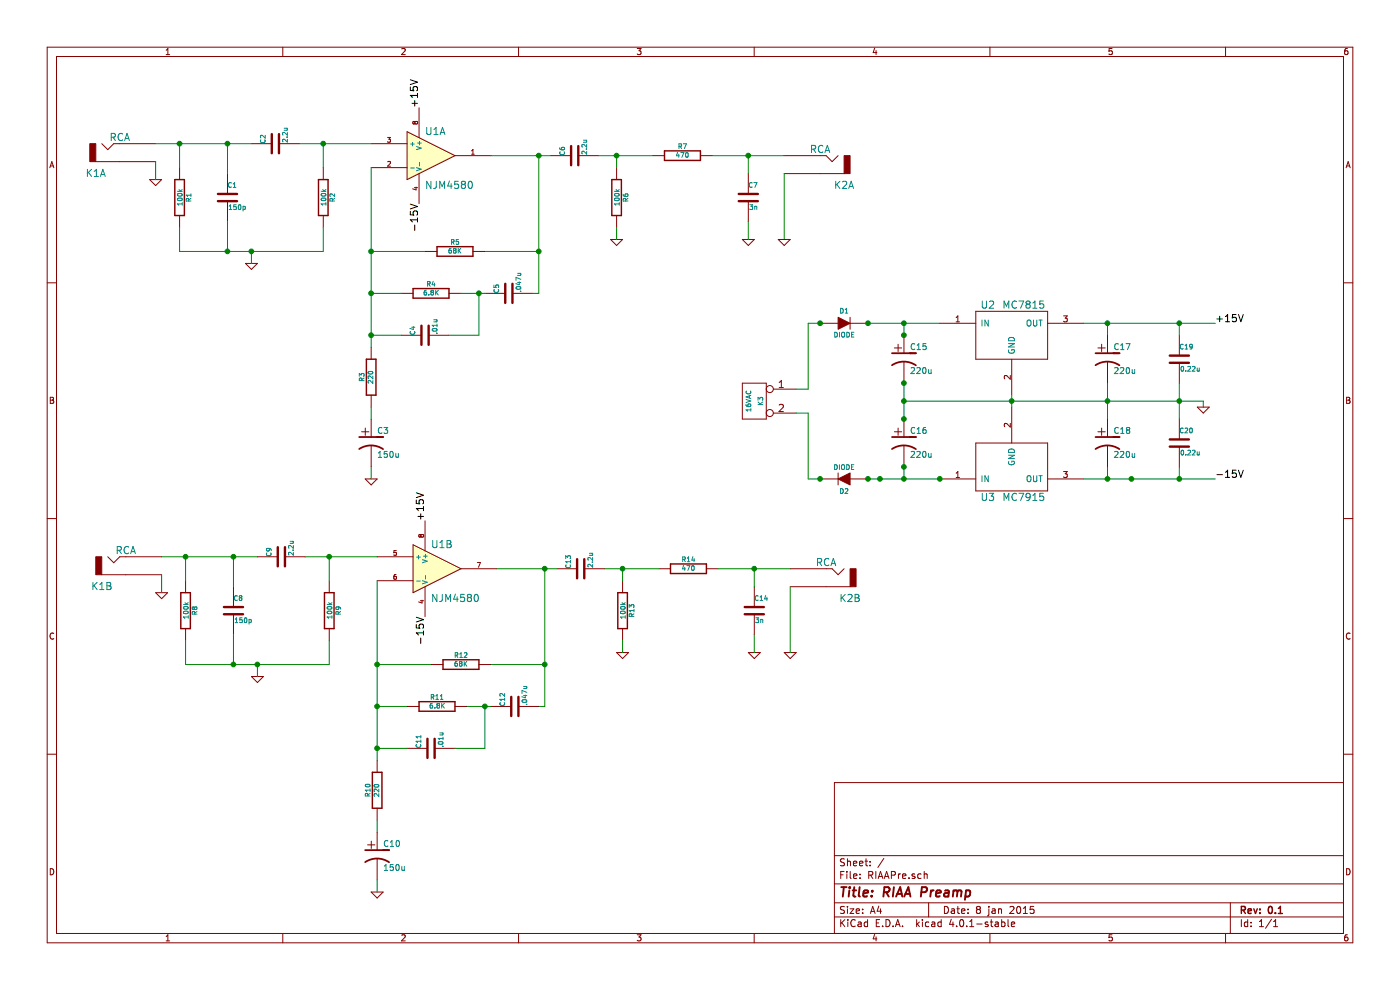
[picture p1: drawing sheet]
EESchema Schematic File Version 2
LIBS:RIAAPre-rescue
LIBS:power
LIBS:device
LIBS:transistors
LIBS:conn
LIBS:linear
LIBS:regul
LIBS:74xx
LIBS:cmos4000
LIBS:adc-dac
LIBS:memory
LIBS:xilinx
LIBS:microcontrollers
LIBS:dsp
LIBS:microchip
LIBS:analog_switches
LIBS:motorola
LIBS:texas
LIBS:intel
LIBS:audio
LIBS:interface
LIBS:digital-audio
LIBS:philips
LIBS:display
LIBS:cypress
LIBS:siliconi
LIBS:opto
LIBS:atmel
LIBS:contrib
LIBS:valves
LIBS:RIAAPre-cache
EELAYER 25 0
EELAYER END
$Descr A4 11693 8268
encoding utf-8
Sheet 1 1
Title "RIAA Preamp"
Date "8 jan 2015"
Rev "0.1"
Comp ""
Comment1 ""
Comment2 ""
Comment3 ""
Comment4 ""
$EndDescr
$Comp
L R-RESCUE-RIAAPre R8
U 1 1
P 1550 5100
F 0 "R8" V 1630 5100 40  0000 C CNN
F 1 "100k" V 1557 5101 40  0000 C CNN
F 2 "R_3.0x1.5_5.0x0.55" V 1480 5100 30  0001 C CNN
F 3 "~" H 1550 5100 30  0000 C CNN
	1    1550 5100
	1    0    0    -1  
$EndComp
$Comp
L R-RESCUE-RIAAPre R9
U 1 1
P 2750 5100
F 0 "R9" V 2830 5100 40  0000 C CNN
F 1 "100k" V 2757 5101 40  0000 C CNN
F 2 "R_3.0x1.5_5.0x0.55" V 2680 5100 30  0001 C CNN
F 3 "~" H 2750 5100 30  0000 C CNN
	1    2750 5100
	1    0    0    -1  
$EndComp
$Comp
L R-RESCUE-RIAAPre R10
U 1 1
P 3150 6600
F 0 "R10" V 3230 6600 40  0000 C CNN
F 1 "220" V 3157 6601 40  0000 C CNN
F 2 "R_6.5x2.0_7.5x0.55" V 3080 6600 30  0001 C CNN
F 3 "~" H 3150 6600 30  0000 C CNN
	1    3150 6600
	-1   0    0    1   
$EndComp
$Comp
L R-RESCUE-RIAAPre R12
U 1 1
P 3850 5550
F 0 "R12" V 3930 5550 40  0000 C CNN
F 1 "68K" V 3857 5551 40  0000 C CNN
F 2 "R_6.5x2.0_7.5x0.55" V 3780 5550 30  0001 C CNN
F 3 "~" H 3850 5550 30  0000 C CNN
	1    3850 5550
	0    -1   -1   0   
$EndComp
$Comp
L C-RESCUE-RIAAPre C8
U 1 1
P 1950 5100
F 0 "C8" H 1950 5200 40  0000 L CNN
F 1 "150p" H 1956 5015 40  0000 L CNN
F 2 "Cap_4.0x2.5_5.0x0.55" H 1988 4950 30  0001 C CNN
F 3 "~" H 1950 5100 60  0000 C CNN
	1    1950 5100
	1    0    0    -1  
$EndComp
$Comp
L C-RESCUE-RIAAPre C12
U 1 1
P 4300 5900
F 0 "C12" H 4300 6000 40  0000 L CNN
F 1 ".047u" H 4306 5815 40  0000 L CNN
F 2 "Cap_10x5.0_7.5x0.5" H 4338 5750 30  0001 C CNN
F 3 "~" H 4300 5900 60  0000 C CNN
	1    4300 5900
	0    -1   -1   0   
$EndComp
$Comp
L C-RESCUE-RIAAPre C11
U 1 1
P 3600 6250
F 0 "C11" H 3600 6350 40  0000 L CNN
F 1 ".01u" H 3606 6165 40  0000 L CNN
F 2 "Cap_10x4_7.5x0.5" H 3638 6100 30  0001 C CNN
F 3 "~" H 3600 6250 60  0000 C CNN
	1    3600 6250
	0    -1   -1   0   
$EndComp
$Comp
L LM358-RESCUE-RIAAPre U1
U 2 1
P 3650 4750
F 0 "U1" H 3600 4950 60  0000 L CNN
F 1 "NJM4580" H 3600 4500 60  0000 L CNN
F 2 "DIP-8__300" H 3650 4750 60  0001 C CNN
F 3 "" H 3650 4750 60  0000 C CNN
	2    3650 4750
	1    0    0    -1  
$EndComp
$Comp
L C-RESCUE-RIAAPre C9
U 1 1
P 2350 4650
F 0 "C9" H 2350 4750 40  0000 L CNN
F 1 "2.2u" H 2356 4565 40  0000 L CNN
F 2 "Cap_7.2x7.2_5.0x0.55" H 2388 4500 30  0001 C CNN
F 3 "~" H 2350 4650 60  0000 C CNN
	1    2350 4650
	0    -1   -1   0   
$EndComp
$Comp
L C-RESCUE-RIAAPre C13
U 1 1
P 4850 4750
F 0 "C13" H 4850 4850 40  0000 L CNN
F 1 "2.2u" H 4856 4665 40  0000 L CNN
F 2 "Cap_7.2x7.2_5.0x0.55" H 4888 4600 30  0001 C CNN
F 3 "~" H 4850 4750 60  0000 C CNN
	1    4850 4750
	0    -1   -1   0   
$EndComp
$Comp
L R-RESCUE-RIAAPre R13
U 1 1
P 5200 5100
F 0 "R13" V 5280 5100 40  0000 C CNN
F 1 "100k" V 5207 5101 40  0000 C CNN
F 2 "R_3.0x1.5_5.0x0.55" V 5130 5100 30  0001 C CNN
F 3 "~" H 5200 5100 30  0000 C CNN
	1    5200 5100
	1    0    0    -1  
$EndComp
$Comp
L R-RESCUE-RIAAPre R14
U 1 1
P 5750 4750
F 0 "R14" V 5830 4750 40  0000 C CNN
F 1 "470" V 5757 4751 40  0000 C CNN
F 2 "R_6.5x2.0_7.5x0.55" V 5680 4750 30  0001 C CNN
F 3 "~" H 5750 4750 30  0000 C CNN
	1    5750 4750
	0    -1   -1   0   
$EndComp
$Comp
L C-RESCUE-RIAAPre C14
U 1 1
P 6300 5100
F 0 "C14" H 6300 5200 40  0000 L CNN
F 1 "3n" H 6306 5015 40  0000 L CNN
F 2 "Cap_4.0x2.5_5.0x0.55" H 6338 4950 30  0001 C CNN
F 3 "~" H 6300 5100 60  0000 C CNN
	1    6300 5100
	1    0    0    -1  
$EndComp
Text Label 3550 5150 3    60   ~ 0
-15V
Text Label 3550 4350 1    60   ~ 0
+15V
$Comp
L DIODE D1
U 1 1
P 7050 2700
F 0 "D1" H 7050 2800 40  0000 C CNN
F 1 "DIODE" H 7050 2600 40  0000 C CNN
F 2 "D4" H 7050 2700 60  0001 C CNN
F 3 "~" H 7050 2700 60  0000 C CNN
	1    7050 2700
	1    0    0    -1  
$EndComp
$Comp
L DIODE D2
U 1 1
P 7050 4000
F 0 "D2" H 7050 4100 40  0000 C CNN
F 1 "DIODE" H 7050 3900 40  0000 C CNN
F 2 "D4" H 7050 4000 60  0001 C CNN
F 3 "~" H 7050 4000 60  0000 C CNN
	1    7050 4000
	-1   0    0    1   
$EndComp
$Comp
L CP1-RESCUE-RIAAPre C15
U 1 1
P 7550 3000
F 0 "C15" H 7600 3100 50  0000 L CNN
F 1 "220u" H 7600 2900 50  0000 L CNN
F 2 "Cap_elec_8.0D_3.5x0.55" H 7550 3000 60  0001 C CNN
F 3 "~" H 7550 3000 60  0000 C CNN
	1    7550 3000
	1    0    0    -1  
$EndComp
$Comp
L CP1-RESCUE-RIAAPre C16
U 1 1
P 7550 3700
F 0 "C16" H 7600 3800 50  0000 L CNN
F 1 "220u" H 7600 3600 50  0000 L CNN
F 2 "Cap_elec_8.0D_3.5x0.55" H 7550 3700 60  0001 C CNN
F 3 "~" H 7550 3700 60  0000 C CNN
	1    7550 3700
	1    0    0    -1  
$EndComp
$Comp
L MC7800 U2
U 1 1
P 8450 2800
F 0 "U2" H 8250 3050 60  0000 C CNN
F 1 "MC7815" H 8550 3050 60  0000 C CNN
F 2 "TO220_VERT" H 8450 2800 60  0001 C CNN
F 3 "~" H 8450 2800 60  0000 C CNN
	1    8450 2800
	1    0    0    -1  
$EndComp
$Comp
L MC7800 U3
U 1 1
P 8450 3900
F 0 "U3" H 8250 4150 60  0000 C CNN
F 1 "MC7915" H 8550 4150 60  0000 C CNN
F 2 "TO220_VERT" H 8450 3900 60  0001 C CNN
F 3 "~" H 8450 3900 60  0000 C CNN
	1    8450 3900
	1    0    0    1   
$EndComp
$Comp
L CP1-RESCUE-RIAAPre C17
U 1 1
P 9250 3000
F 0 "C17" H 9300 3100 50  0000 L CNN
F 1 "220u" H 9300 2900 50  0000 L CNN
F 2 "Cap_elec_8.0D_3.5x0.55" H 9250 3000 60  0001 C CNN
F 3 "~" H 9250 3000 60  0000 C CNN
	1    9250 3000
	1    0    0    -1  
$EndComp
$Comp
L CP1-RESCUE-RIAAPre C18
U 1 1
P 9250 3700
F 0 "C18" H 9300 3800 50  0000 L CNN
F 1 "220u" H 9300 3600 50  0000 L CNN
F 2 "Cap_elec_8.0D_3.5x0.55" H 9250 3700 60  0001 C CNN
F 3 "~" H 9250 3700 60  0000 C CNN
	1    9250 3700
	1    0    0    -1  
$EndComp
Text Label 10150 2700 0    60   ~ 0
+15V
Text Label 10150 4000 0    60   ~ 0
-15V
$Comp
L R-RESCUE-RIAAPre R11
U 1 1
P 3650 5900
F 0 "R11" V 3730 5900 40  0000 C CNN
F 1 "6.8K" V 3657 5901 40  0000 C CNN
F 2 "R_6.5x2.0_7.5x0.55" V 3580 5900 30  0001 C CNN
F 3 "~" H 3650 5900 30  0000 C CNN
	1    3650 5900
	0    1    -1   0   
$EndComp
$Comp
L PHONOJACK K1
U 2 1
P 1050 4750
F 0 "K1" H 850 4600 60  0000 C CNN
F 1 "RCA" H 1050 4900 60  0000 C CNN
F 2 "header4_gap" H 1050 5000 60  0001 C CNN
F 3 "~" H 1050 5000 60  0000 C CNN
	2    1050 4750
	1    0    0    -1  
$EndComp
$Comp
L CONN_2 K3
U 1 1
P 6300 3350
F 0 "K3" V 6250 3350 40  0000 C CNN
F 1 "16VAC" V 6350 3350 40  0000 C CNN
F 2 "header2" H 6300 3350 60  0001 C CNN
F 3 "" H 6300 3350 60  0000 C CNN
	1    6300 3350
	-1   0    0    -1  
$EndComp
$Comp
L GND-RESCUE-RIAAPre #PWR01
U 1 1
P 6600 5450
F 0 "#PWR01" H 6600 5450 30  0001 C CNN
F 1 "GND" H 6600 5380 30  0001 C CNN
F 2 "" H 6600 5450 60  0000 C CNN
F 3 "" H 6600 5450 60  0000 C CNN
	1    6600 5450
	1    0    0    -1  
$EndComp
$Comp
L GND-RESCUE-RIAAPre #PWR02
U 1 1
P 6300 5450
F 0 "#PWR02" H 6300 5450 30  0001 C CNN
F 1 "GND" H 6300 5380 30  0001 C CNN
F 2 "" H 6300 5450 60  0000 C CNN
F 3 "" H 6300 5450 60  0000 C CNN
	1    6300 5450
	1    0    0    -1  
$EndComp
$Comp
L GND-RESCUE-RIAAPre #PWR03
U 1 1
P 5200 5450
F 0 "#PWR03" H 5200 5450 30  0001 C CNN
F 1 "GND" H 5200 5380 30  0001 C CNN
F 2 "" H 5200 5450 60  0000 C CNN
F 3 "" H 5200 5450 60  0000 C CNN
	1    5200 5450
	1    0    0    -1  
$EndComp
$Comp
L GND-RESCUE-RIAAPre #PWR04
U 1 1
P 10050 3400
F 0 "#PWR04" H 10050 3400 30  0001 C CNN
F 1 "GND" H 10050 3330 30  0001 C CNN
F 2 "" H 10050 3400 60  0000 C CNN
F 3 "" H 10050 3400 60  0000 C CNN
	1    10050 3400
	1    0    0    -1  
$EndComp
$Comp
L GND-RESCUE-RIAAPre #PWR05
U 1 1
P 3150 7450
F 0 "#PWR05" H 3150 7450 30  0001 C CNN
F 1 "GND" H 3150 7380 30  0001 C CNN
F 2 "" H 3150 7450 60  0000 C CNN
F 3 "" H 3150 7450 60  0000 C CNN
	1    3150 7450
	1    0    0    -1  
$EndComp
$Comp
L GND-RESCUE-RIAAPre #PWR06
U 1 1
P 2150 5650
F 0 "#PWR06" H 2150 5650 30  0001 C CNN
F 1 "GND" H 2150 5580 30  0001 C CNN
F 2 "" H 2150 5650 60  0000 C CNN
F 3 "" H 2150 5650 60  0000 C CNN
	1    2150 5650
	1    0    0    -1  
$EndComp
$Comp
L GND-RESCUE-RIAAPre #PWR07
U 1 1
P 1350 4950
F 0 "#PWR07" H 1350 4950 30  0001 C CNN
F 1 "GND" H 1350 4880 30  0001 C CNN
F 2 "" H 1350 4950 60  0000 C CNN
F 3 "" H 1350 4950 60  0000 C CNN
	1    1350 4950
	1    0    0    -1  
$EndComp
$Comp
L PHONOJACK K2
U 2 1
P 6900 4850
F 0 "K2" H 6700 4700 60  0000 C CNN
F 1 "RCA" H 6900 5000 60  0000 C CNN
F 2 "header4_gap" H 6900 5100 60  0001 C CNN
F 3 "~" H 6900 5100 60  0000 C CNN
	2    6900 4850
	-1   0    0    -1  
$EndComp
$Comp
L C-RESCUE-RIAAPre C20
U 1 1
P 9850 3700
F 0 "C20" H 9850 3800 40  0000 L CNN
F 1 "0.22u" H 9856 3615 40  0000 L CNN
F 2 "Cap_4.0x2.5_5.0x0.55" H 9888 3550 30  0001 C CNN
F 3 "~" H 9850 3700 60  0000 C CNN
	1    9850 3700
	1    0    0    -1  
$EndComp
$Comp
L C-RESCUE-RIAAPre C19
U 1 1
P 9850 3000
F 0 "C19" H 9850 3100 40  0000 L CNN
F 1 "0.22u" H 9856 2915 40  0000 L CNN
F 2 "Cap_4.0x2.5_5.0x0.55" H 9888 2850 30  0001 C CNN
F 3 "~" H 9850 3000 60  0000 C CNN
	1    9850 3000
	1    0    0    -1  
$EndComp
$Comp
L CP1-RESCUE-RIAAPre C10
U 1 1
P 3150 7150
F 0 "C10" H 3200 7250 50  0000 L CNN
F 1 "150u" H 3200 7050 50  0000 L CNN
F 2 "Cap_elec_5.0D_2.0x0.55" H 3150 7150 60  0001 C CNN
F 3 "~" H 3150 7150 60  0000 C CNN
	1    3150 7150
	1    0    0    -1  
$EndComp
Wire Wire Line
	2550 4650 3150 4650
Connection ~ 2750 4650
Wire Wire Line
	1350 4650 2150 4650
Wire Wire Line
	1950 4650 1950 4900
Connection ~ 1950 4650
Wire Wire Line
	2750 4650 2750 4850
Wire Wire Line
	1550 4650 1550 4850
Wire Wire Line
	1550 5350 1550 5550
Wire Wire Line
	1550 5550 2750 5550
Wire Wire Line
	2750 5550 2750 5350
Connection ~ 1950 5550
Wire Wire Line
	5050 4750 5500 4750
Connection ~ 5200 4750
Wire Wire Line
	6000 4750 6600 4750
Wire Wire Line
	6300 4750 6300 4900
Wire Wire Line
	2150 5550 2150 5650
Connection ~ 2150 5550
Wire Wire Line
	5200 5350 5200 5450
Wire Wire Line
	6300 5300 6300 5450
Wire Wire Line
	5200 4750 5200 4850
Wire Wire Line
	1950 5300 1950 5550
Connection ~ 1550 4650
Connection ~ 6300 4750
Wire Wire Line
	7550 3200 7550 3500
Connection ~ 7550 3350
Wire Wire Line
	6750 4000 6850 4000
Wire Wire Line
	7250 4000 7850 4000
Wire Wire Line
	7550 4000 7550 3900
Wire Wire Line
	6750 2700 6850 2700
Wire Wire Line
	7250 2700 7850 2700
Wire Wire Line
	7550 2700 7550 2800
Wire Wire Line
	9050 2700 10150 2700
Wire Wire Line
	9250 2700 9250 2800
Wire Wire Line
	9250 3200 9250 3500
Wire Wire Line
	9250 3900 9250 4000
Connection ~ 9250 4000
Connection ~ 9250 2700
Wire Wire Line
	8450 3300 8450 3400
Connection ~ 9250 3350
Connection ~ 8450 3350
Connection ~ 7550 2700
Connection ~ 7550 4000
Wire Wire Line
	10050 3350 10050 3400
Wire Wire Line
	1350 4800 1350 4950
Wire Wire Line
	3800 6250 4050 6250
Wire Wire Line
	4050 6250 4050 5900
Wire Wire Line
	3600 5550 3150 5550
Wire Wire Line
	3150 4850 3150 6350
Connection ~ 4550 5550
Wire Wire Line
	4150 4750 4650 4750
Connection ~ 4550 4750
Wire Wire Line
	4550 4750 4550 5900
Wire Wire Line
	4100 5550 4550 5550
Connection ~ 3150 5550
Wire Wire Line
	6600 4900 6600 5450
Connection ~ 6850 4000
Connection ~ 7250 4000
Connection ~ 7850 4000
Connection ~ 7550 3900
Connection ~ 6850 2700
Connection ~ 7250 2700
Connection ~ 7550 2800
Connection ~ 7550 3200
Connection ~ 7550 3500
Wire Wire Line
	9050 4000 10150 4000
Wire Wire Line
	6750 3250 6650 3250
Wire Wire Line
	6750 2700 6750 3250
Wire Wire Line
	6650 3450 6750 3450
Wire Wire Line
	6750 3450 6750 4000
Wire Wire Line
	7550 3350 10050 3350
Connection ~ 7350 4000
Connection ~ 9450 4000
Wire Wire Line
	3900 5900 4100 5900
Wire Wire Line
	3400 5900 3150 5900
Connection ~ 3150 5900
Wire Wire Line
	4550 5900 4500 5900
Connection ~ 4050 5900
Wire Wire Line
	3150 7450 3150 7350
Connection ~ 3150 6250
Connection ~ 9850 2700
Connection ~ 9850 3350
Connection ~ 9850 4000
Wire Wire Line
	9850 4000 9850 3900
Wire Wire Line
	9850 2700 9850 2800
Wire Wire Line
	9850 3200 9850 3500
Wire Wire Line
	3150 6950 3150 6850
Wire Wire Line
	3400 6250 3150 6250
$Comp
L R-RESCUE-RIAAPre R1
U 1 1
P 1500 1650
F 0 "R1" V 1580 1650 40  0000 C CNN
F 1 "100k" V 1507 1651 40  0000 C CNN
F 2 "R_3.0x1.5_5.0x0.55" V 1430 1650 30  0001 C CNN
F 3 "~" H 1500 1650 30  0000 C CNN
	1    1500 1650
	1    0    0    -1  
$EndComp
$Comp
L R-RESCUE-RIAAPre R2
U 1 1
P 2700 1650
F 0 "R2" V 2780 1650 40  0000 C CNN
F 1 "100k" V 2707 1651 40  0000 C CNN
F 2 "R_3.0x1.5_5.0x0.55" V 2630 1650 30  0001 C CNN
F 3 "~" H 2700 1650 30  0000 C CNN
	1    2700 1650
	1    0    0    -1  
$EndComp
$Comp
L R-RESCUE-RIAAPre R3
U 1 1
P 3100 3150
F 0 "R3" V 3180 3150 40  0000 C CNN
F 1 "220" V 3107 3151 40  0000 C CNN
F 2 "R_6.5x2.0_7.5x0.55" V 3030 3150 30  0001 C CNN
F 3 "~" H 3100 3150 30  0000 C CNN
	1    3100 3150
	-1   0    0    1   
$EndComp
$Comp
L R-RESCUE-RIAAPre R5
U 1 1
P 3800 2100
F 0 "R5" V 3880 2100 40  0000 C CNN
F 1 "68K" V 3807 2101 40  0000 C CNN
F 2 "R_6.5x2.0_7.5x0.55" V 3730 2100 30  0001 C CNN
F 3 "~" H 3800 2100 30  0000 C CNN
	1    3800 2100
	0    -1   -1   0   
$EndComp
$Comp
L C-RESCUE-RIAAPre C1
U 1 1
P 1900 1650
F 0 "C1" H 1900 1750 40  0000 L CNN
F 1 "150p" H 1906 1565 40  0000 L CNN
F 2 "Cap_4.0x2.5_5.0x0.55" H 1938 1500 30  0001 C CNN
F 3 "~" H 1900 1650 60  0000 C CNN
	1    1900 1650
	1    0    0    -1  
$EndComp
$Comp
L C-RESCUE-RIAAPre C5
U 1 1
P 4250 2450
F 0 "C5" H 4250 2550 40  0000 L CNN
F 1 ".047u" H 4256 2365 40  0000 L CNN
F 2 "Cap_10x5.0_7.5x0.5" H 4288 2300 30  0001 C CNN
F 3 "~" H 4250 2450 60  0000 C CNN
	1    4250 2450
	0    -1   -1   0   
$EndComp
$Comp
L C-RESCUE-RIAAPre C4
U 1 1
P 3550 2800
F 0 "C4" H 3550 2900 40  0000 L CNN
F 1 ".01u" H 3556 2715 40  0000 L CNN
F 2 "Cap_10x4_7.5x0.5" H 3588 2650 30  0001 C CNN
F 3 "~" H 3550 2800 60  0000 C CNN
	1    3550 2800
	0    -1   -1   0   
$EndComp
$Comp
L LM358-RESCUE-RIAAPre U1
U 1 1
P 3600 1300
F 0 "U1" H 3550 1500 60  0000 L CNN
F 1 "NJM4580" H 3550 1050 60  0000 L CNN
F 2 "DIP-8__300" H 3600 1300 60  0001 C CNN
F 3 "" H 3600 1300 60  0000 C CNN
	1    3600 1300
	1    0    0    -1  
$EndComp
$Comp
L C-RESCUE-RIAAPre C2
U 1 1
P 2300 1200
F 0 "C2" H 2300 1300 40  0000 L CNN
F 1 "2.2u" H 2306 1115 40  0000 L CNN
F 2 "Cap_7.2x7.2_5.0x0.55" H 2338 1050 30  0001 C CNN
F 3 "~" H 2300 1200 60  0000 C CNN
	1    2300 1200
	0    -1   -1   0   
$EndComp
$Comp
L C-RESCUE-RIAAPre C6
U 1 1
P 4800 1300
F 0 "C6" H 4800 1400 40  0000 L CNN
F 1 "2.2u" H 4806 1215 40  0000 L CNN
F 2 "Cap_7.2x7.2_5.0x0.55" H 4838 1150 30  0001 C CNN
F 3 "~" H 4800 1300 60  0000 C CNN
	1    4800 1300
	0    -1   -1   0   
$EndComp
$Comp
L R-RESCUE-RIAAPre R6
U 1 1
P 5150 1650
F 0 "R6" V 5230 1650 40  0000 C CNN
F 1 "100k" V 5157 1651 40  0000 C CNN
F 2 "R_3.0x1.5_5.0x0.55" V 5080 1650 30  0001 C CNN
F 3 "~" H 5150 1650 30  0000 C CNN
	1    5150 1650
	1    0    0    -1  
$EndComp
$Comp
L R-RESCUE-RIAAPre R7
U 1 1
P 5700 1300
F 0 "R7" V 5780 1300 40  0000 C CNN
F 1 "470" V 5707 1301 40  0000 C CNN
F 2 "R_6.5x2.0_7.5x0.55" V 5630 1300 30  0001 C CNN
F 3 "~" H 5700 1300 30  0000 C CNN
	1    5700 1300
	0    -1   -1   0   
$EndComp
$Comp
L C-RESCUE-RIAAPre C7
U 1 1
P 6250 1650
F 0 "C7" H 6250 1750 40  0000 L CNN
F 1 "3n" H 6256 1565 40  0000 L CNN
F 2 "Cap_4.0x2.5_5.0x0.55" H 6288 1500 30  0001 C CNN
F 3 "~" H 6250 1650 60  0000 C CNN
	1    6250 1650
	1    0    0    -1  
$EndComp
Text Label 3500 1700 3    60   ~ 0
-15V
Text Label 3500 900  1    60   ~ 0
+15V
$Comp
L R-RESCUE-RIAAPre R4
U 1 1
P 3600 2450
F 0 "R4" V 3680 2450 40  0000 C CNN
F 1 "6.8K" V 3607 2451 40  0000 C CNN
F 2 "R_6.5x2.0_7.5x0.55" V 3530 2450 30  0001 C CNN
F 3 "~" H 3600 2450 30  0000 C CNN
	1    3600 2450
	0    1    -1   0   
$EndComp
$Comp
L PHONOJACK K1
U 1 1
P 1000 1300
F 0 "K1" H 800 1150 60  0000 C CNN
F 1 "RCA" H 1000 1450 60  0000 C CNN
F 2 "header4_gap" H 1000 1550 60  0001 C CNN
F 3 "~" H 1000 1550 60  0000 C CNN
	1    1000 1300
	1    0    0    -1  
$EndComp
$Comp
L GND-RESCUE-RIAAPre #PWR08
U 1 1
P 6550 2000
F 0 "#PWR08" H 6550 2000 30  0001 C CNN
F 1 "GND" H 6550 1930 30  0001 C CNN
F 2 "" H 6550 2000 60  0000 C CNN
F 3 "" H 6550 2000 60  0000 C CNN
	1    6550 2000
	1    0    0    -1  
$EndComp
$Comp
L GND-RESCUE-RIAAPre #PWR09
U 1 1
P 6250 2000
F 0 "#PWR09" H 6250 2000 30  0001 C CNN
F 1 "GND" H 6250 1930 30  0001 C CNN
F 2 "" H 6250 2000 60  0000 C CNN
F 3 "" H 6250 2000 60  0000 C CNN
	1    6250 2000
	1    0    0    -1  
$EndComp
$Comp
L GND-RESCUE-RIAAPre #PWR010
U 1 1
P 5150 2000
F 0 "#PWR010" H 5150 2000 30  0001 C CNN
F 1 "GND" H 5150 1930 30  0001 C CNN
F 2 "" H 5150 2000 60  0000 C CNN
F 3 "" H 5150 2000 60  0000 C CNN
	1    5150 2000
	1    0    0    -1  
$EndComp
$Comp
L GND-RESCUE-RIAAPre #PWR011
U 1 1
P 3100 4000
F 0 "#PWR011" H 3100 4000 30  0001 C CNN
F 1 "GND" H 3100 3930 30  0001 C CNN
F 2 "" H 3100 4000 60  0000 C CNN
F 3 "" H 3100 4000 60  0000 C CNN
	1    3100 4000
	1    0    0    -1  
$EndComp
$Comp
L GND-RESCUE-RIAAPre #PWR012
U 1 1
P 2100 2200
F 0 "#PWR012" H 2100 2200 30  0001 C CNN
F 1 "GND" H 2100 2130 30  0001 C CNN
F 2 "" H 2100 2200 60  0000 C CNN
F 3 "" H 2100 2200 60  0000 C CNN
	1    2100 2200
	1    0    0    -1  
$EndComp
$Comp
L GND-RESCUE-RIAAPre #PWR013
U 1 1
P 1300 1500
F 0 "#PWR013" H 1300 1500 30  0001 C CNN
F 1 "GND" H 1300 1430 30  0001 C CNN
F 2 "" H 1300 1500 60  0000 C CNN
F 3 "" H 1300 1500 60  0000 C CNN
	1    1300 1500
	1    0    0    -1  
$EndComp
$Comp
L PHONOJACK K2
U 1 1
P 6850 1400
F 0 "K2" H 6650 1250 60  0000 C CNN
F 1 "RCA" H 6850 1550 60  0000 C CNN
F 2 "header4_gap" H 6850 1650 60  0001 C CNN
F 3 "~" H 6850 1650 60  0000 C CNN
	1    6850 1400
	-1   0    0    -1  
$EndComp
$Comp
L CP1-RESCUE-RIAAPre C3
U 1 1
P 3100 3700
F 0 "C3" H 3150 3800 50  0000 L CNN
F 1 "150u" H 3150 3600 50  0000 L CNN
F 2 "Cap_elec_5.0D_2.0x0.55" H 3100 3700 60  0001 C CNN
F 3 "~" H 3100 3700 60  0000 C CNN
	1    3100 3700
	1    0    0    -1  
$EndComp
Wire Wire Line
	2500 1200 3100 1200
Connection ~ 2700 1200
Wire Wire Line
	1300 1200 2100 1200
Wire Wire Line
	1900 1200 1900 1450
Connection ~ 1900 1200
Wire Wire Line
	2700 1200 2700 1400
Wire Wire Line
	1500 1200 1500 1400
Wire Wire Line
	1500 1900 1500 2100
Wire Wire Line
	1500 2100 2700 2100
Wire Wire Line
	2700 2100 2700 1900
Connection ~ 1900 2100
Wire Wire Line
	5000 1300 5450 1300
Connection ~ 5150 1300
Wire Wire Line
	5950 1300 6550 1300
Wire Wire Line
	6250 1300 6250 1450
Wire Wire Line
	2100 2100 2100 2200
Connection ~ 2100 2100
Wire Wire Line
	5150 1900 5150 2000
Wire Wire Line
	6250 1850 6250 2000
Wire Wire Line
	5150 1300 5150 1400
Wire Wire Line
	1900 1850 1900 2100
Connection ~ 1500 1200
Connection ~ 6250 1300
Wire Wire Line
	1300 1350 1300 1500
Wire Wire Line
	3750 2800 4000 2800
Wire Wire Line
	4000 2800 4000 2450
Wire Wire Line
	3550 2100 3100 2100
Wire Wire Line
	3100 1400 3100 2900
Connection ~ 4500 2100
Wire Wire Line
	4100 1300 4600 1300
Connection ~ 4500 1300
Wire Wire Line
	4500 1300 4500 2450
Wire Wire Line
	4050 2100 4500 2100
Connection ~ 3100 2100
Wire Wire Line
	6550 1450 6550 2000
Wire Wire Line
	3850 2450 4050 2450
Wire Wire Line
	3350 2450 3100 2450
Connection ~ 3100 2450
Wire Wire Line
	4500 2450 4450 2450
Connection ~ 4000 2450
Wire Wire Line
	3100 4000 3100 3900
Connection ~ 3100 2800
Wire Wire Line
	3100 3500 3100 3400
Wire Wire Line
	3350 2800 3100 2800
$EndSCHEMATC
